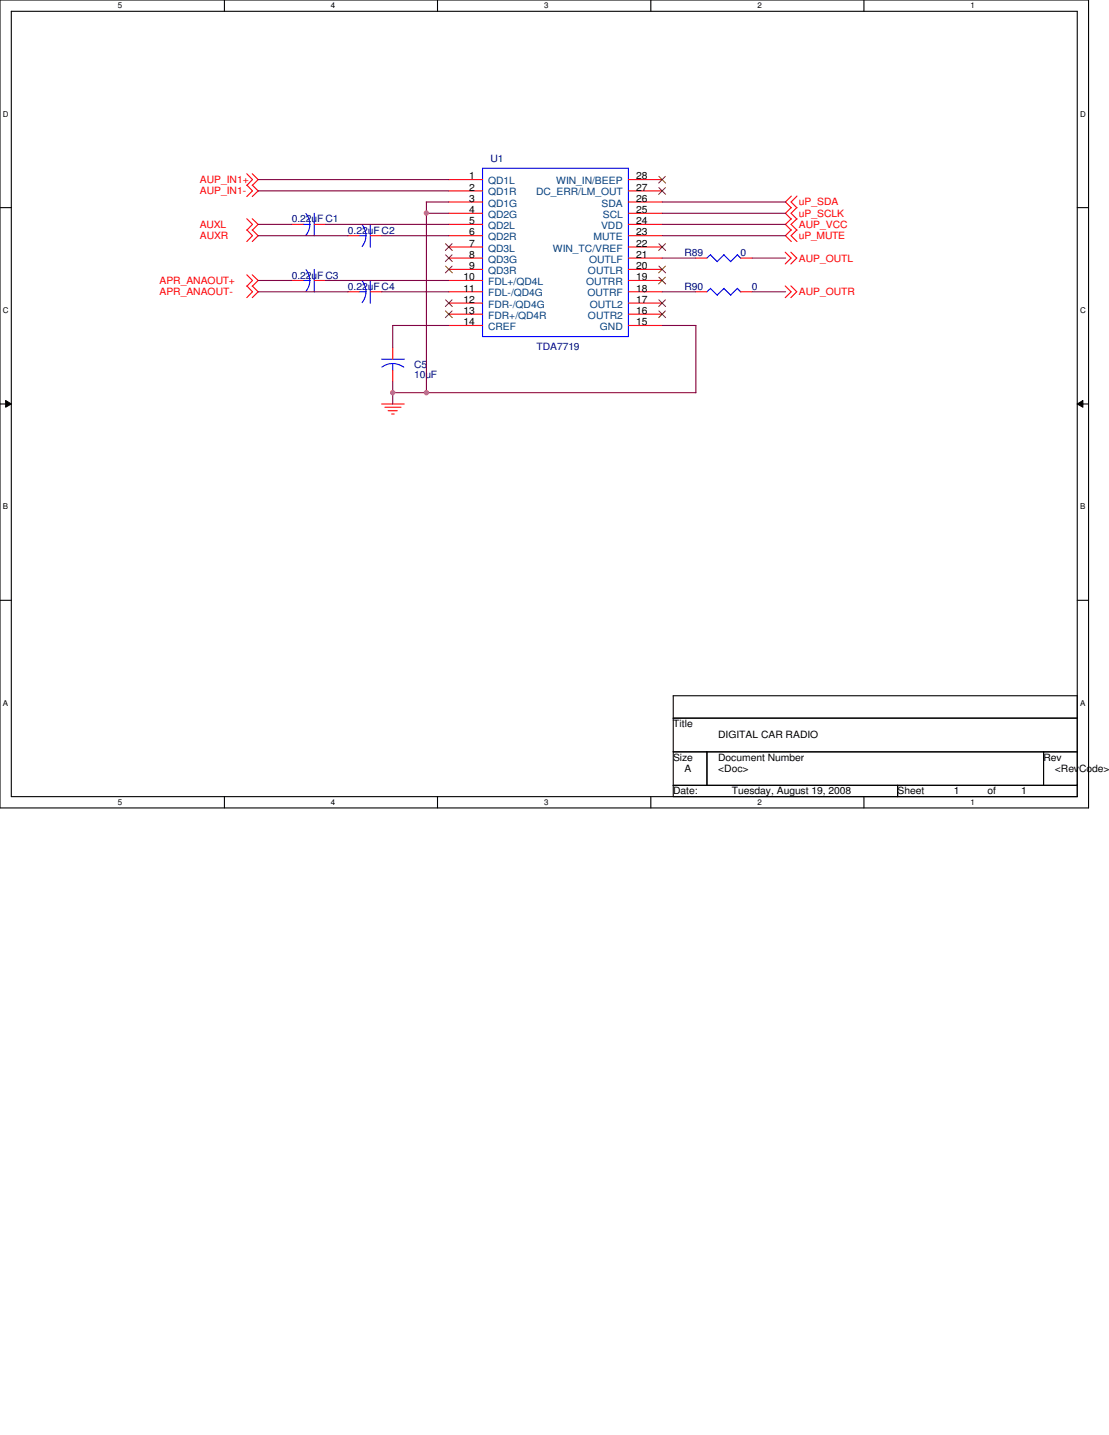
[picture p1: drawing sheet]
<svg xmlns="http://www.w3.org/2000/svg" width="216mm" height="279mm" viewBox="0 0 216 279" stroke-linecap="round" stroke-linejoin="round" font-family="sans-serif">
<path d="M0 0h211.9v157.3h-211.9zM2.2 2.2h207.5v152.9h-207.5z" fill="none" stroke="#000" stroke-width=".21"/>
<g fill="#fff">
<path d="M22.9 .3h.9v1.7h-.9z"/>
<path d="M22.9 155.4h.9v1.7h-.9z"/>
</g>
<path d="M43.7 0v2.2M43.7 155.1v2.2" fill="none" stroke="#000" stroke-width=".21"/>
<g fill="#fff">
<path d="M64.4 .3h.9v1.7h-.9z"/>
<path d="M64.4 155.4h.9v1.7h-.9z"/>
</g>
<path d="M85.2 0v2.2M85.2 155.1v2.2" fill="none" stroke="#000" stroke-width=".21"/>
<g fill="#fff">
<path d="M105.9 .3h.9v1.7h-.9z"/>
<path d="M105.9 155.4h.9v1.7h-.9z"/>
</g>
<path d="M126.7 0v2.2M126.7 155.1v2.2" fill="none" stroke="#000" stroke-width=".21"/>
<g fill="#fff">
<path d="M147.4 .3h.9v1.7h-.9z"/>
<path d="M147.4 155.4h.9v1.7h-.9z"/>
</g>
<path d="M168.2 0v2.2M168.2 155.1v2.2" fill="none" stroke="#000" stroke-width=".21"/>
<g fill="#fff">
<path d="M188.9 .3h.9v1.7h-.9z"/>
<path d="M188.9 155.4h.9v1.7h-.9z"/>
<path d="M.6 21.3h1.1v1.7h-1.1z"/>
<path d="M210.3 21.3h1.1v1.7h-1.1z"/>
<path d="M.6 59.5h1.1v1.8h-1.1z"/>
<path d="M210.3 59.5h1.1v1.8h-1.1z"/>
</g>
<path d="M0 40.4h2.2M209.7 40.4h2.2" fill="none" stroke="#000" stroke-width=".21"/>
<g fill="#fff">
<path d="M.6 97.7h1v1.8h-1z"/>
<path d="M210.3 97.7h1v1.8h-1z"/>
</g>
<path d="M0 78.7h2.2M209.7 78.7h2.2" fill="none" stroke="#000" stroke-width=".21"/>
<path d="M1.1 78l1.1 .7-1.1 .6zM209.7 78.7l1.1-.7v1.3z" fill="#000"/>
<path d="M1.1 78l1.1 .7-1.1 .6zM209.7 78.7l1.1-.7v1.3z" fill="none" stroke="#000" stroke-width=".19"/>
<g fill="#fff">
<path d="M.6 136h.9v1.7h-.9z"/>
<path d="M210.3 136h.9v1.7h-.9z"/>
</g>
<path d="M0 116.9h2.2M209.7 116.9h2.2M131.1 135.5h78.6v19.6h-78.6zM131.1 139.8h78.6M131.1 146.4h78.6M131.1 152.9h78.6M137.6 146.4v6.5M174.8 152.9v2.2M203.2 146.4v6.5" fill="none" stroke="#000" stroke-width=".21"/>
<g fill="none" stroke="#f00" stroke-width=".21">
<path d="M48 36l1.1 1.2-1.1 1.1M48 33.8l1.1 1.2-1.1 1.1M49.1 36l1.1 1.2-1.1 1.1M49.1 33.8l1.1 1.2-1.1 1.1M87.4 35h6.5M87.4 37.2h6.5M87.4 39.3h6.5M122.3 35h6.6M122.3 37.2h6.6M122.3 39.3h6.6M154.1 38.2l-1.2 1.1 1.2 1.2M155.2 38.2l-1.2 1.1 1.2 1.2"/>
<path d="M48 53.5l1.1 1.1-1.1 1.2M48 42.6l1.1 1.1-1.1 1.1M48 55.7l1.1 1.1-1.1 1.2M48 44.7l1.1 1.2-1.1 1.1M49.1 53.5l1.1 1.1-1.1 1.2M49.1 42.6l1.1 1.1-1.1 1.1M49.1 55.7l1.1 1.1-1.1 1.2M49.1 44.7l1.1 1.2-1.1 1.1M56.8 43.7h2.2M56.8 54.6h2.2M61.2 43.7h2.2M61.2 54.6h2.2"/>
<path d="M67.7 56.8h2.2M67.7 45.9h2.2M72.1 56.8h2.2M72.1 45.9h2.2M87.4 50.2h6.5M87.4 56.8h6.5M87.4 43.7h6.5M87.4 45.9h6.5M87.4 41.5h6.5M87.4 48.1h6.5M87.4 52.5h6.5M87.4 54.6h6.5"/>
<path d="M87.4 59h6.5M122.3 50.2h6.6M122.3 56.8h6.6M122.3 43.7h6.6M122.3 45.9h6.6M122.3 41.5h6.6M122.3 48.1h6.6M122.3 52.5h6.6M122.3 54.6h6.6M122.3 59h6.6M135.5 50.2h2.1M135.5 56.8h2.1"/>
<path d="M144.2 50.2h2.2M144.2 56.8h2.2M152.9 55.7l1.1 1.1-1.1 1.2M152.9 49.1l1.1 1.1-1.1 1.2M154 55.7l1.1 1.1-1.1 1.2M154 49.1l1.1 1.1-1.1 1.2M154.1 44.7l-1.2 1.2 1.2 1.1M154.1 42.6l-1.2 1.1 1.2 1.1M154.1 40.4l-1.2 1.1 1.2 1.2M155.2 44.7l-1.2 1.2 1.2 1.1M155.2 42.6l-1.2 1.1 1.2 1.1M155.2 40.4l-1.2 1.1 1.2 1.2"/>
<path d="M74.3 78.7h4.4M74.9 79.3h3.2M75.6 80h1.7M76.5 67.7v2.2M76.5 72.1v2.2M87.4 61.2h6.5M87.4 63.4h6.5M122.3 61.2h6.6M122.3 63.4h6.6M76.2 80.6h.6"/>
</g>
<g fill="none" stroke="#00f" stroke-width=".21">
<path d="M93.9 32.8h28.4v32.7h-28.4zM59 43.7h1.3M59 54.6h1.3M59.6 41.6l.4 .7 .3 1.4M59.6 52.5l.4 .8 .3 1.3M60.3 43.7l-.1 .9-.6 1.2M60.3 54.6l-.1 .9-.6 1.2M61.2 41.5v4.4M61.2 52.5v4.4M69.9 45.9h1.3M69.9 56.8h1.3M70.5 43.7l.6 1.3 .1 .9"/>
<path d="M70.5 54.7l.6 1.2 .1 .9M71.2 45.9l-.1 .9-.6 1.2M71.2 56.8l-.1 .9-.6 1.2M72.1 43.7v4.4M72.1 54.6v4.5M138.3 49.6l1.4 1.4M138.3 56.2l1.4 1.3M138.3 49.6l-.7 .6M138.3 56.1l-.7 .7M139.6 50.9l1.4-1.3 1.3 1.4M140.9 56.2l1.4 1.3M141 56.1l-1.4 1.3"/>
<path d="M143.6 56.2l.6 .7M143.6 56.1l-1.4 1.3M144.2 50.3l-.6-.7-1.4 1.3M74.3 69.9h4.4M76.5 70.8l1.3 .2 .8 .5M76.5 70.8l-1 .1-1.2 .6M76.5 70.8v1.3"/>
</g>
<g fill="none" stroke="#804000" stroke-width=".19">
<path d="M128.3 36.5l1.3 1.3M128.3 34.3l1.3 1.3M129.5 36.5l-1.3 1.3M129.5 34.3l-1.3 1.3M86.7 47.5l1.4 1.3M86.7 49.6l1.4 1.3M86.7 51.8l1.4 1.3M86.7 58.4l1.4 1.3M88 47.5l-1.3 1.3M88 49.6l-1.3 1.3M88 51.8l-1.3 1.3M88 58.4l-1.3 1.3"/>
<path d="M128.3 58.4l1.3 1.3M128.3 54l1.3 1.3M128.3 51.8l1.3 1.3M128.3 47.5l1.3 1.3M129.5 58.4l-1.3 1.3M129.5 54l-1.3 1.3M129.5 51.8l-1.3 1.3M129.5 47.5l-1.3 1.3M86.7 60.5l1.4 1.3M88 60.5l-1.3 1.3M128.3 60.5l1.3 1.3M129.5 60.5l-1.3 1.3"/>
</g>
<g fill="none" stroke="#800040" stroke-width=".21">
<path d="M50.2 37.2h37.2M50.2 35h37.2M83 39.3h4.4M83 39.3v37.2M128.9 39.3h24.1M50.2 54.6h6.7M50.2 56.8h17.6M50.2 45.9h17.6M50.2 43.7h6.7M63.4 54.6h24M63.4 43.7h24M74.3 56.8h13.1"/>
<path d="M74.3 45.9h13.1M83 41.5h4.4M128.9 56.8h6.6M128.9 50.2h6.6M128.9 45.9h24.1M128.9 41.5h24.1M128.9 43.7h24.1M146.4 56.8h6.6M146.4 50.2h6.6M76.4 76.5h59.1M76.5 74.3v4.4M87.4 63.4h-10.9v4.4"/>
<path d="M128.9 63.4h6.6M135.5 63.4v13.1"/>
</g>
<circle cx="83" cy="76.4" r=".43" fill="#f0f"/>
<circle cx="83" cy="76.4" r=".43" fill="none" stroke="#f0f" stroke-width=".21"/>
<circle cx="76.5" cy="76.4" r=".43" fill="#f0f"/>
<circle cx="76.5" cy="76.4" r=".43" fill="none" stroke="#f0f" stroke-width=".21"/>
<circle cx="83" cy="41.5" r=".43" fill="#f0f"/>
<circle cx="83" cy="41.5" r=".43" fill="none" stroke="#f0f" stroke-width=".21"/>
<g font-size="1.9" fill="#f00">
<text x="38.9" y="35.6">AUP_IN1+</text>
<text x="38.9" y="37.8">AUP_IN1-</text>
<text x="155.5" y="40">uP_SDA</text>
<text x="38.9" y="44.4">AUXL</text>
<text x="38.9" y="46.6">AUXR</text>
<text x="155.5" y="46.6">uP_MUTE</text>
<text x="155.5" y="44.4">AUP_VCC</text>
<text x="155.5" y="42.2">uP_SCLK</text>
<text x="155.5" y="50.9">AUP_OUTL</text>
<text x="31" y="55.3">APR_ANAOUT+</text>
<text x="31" y="57.5">APR_ANAOUT-</text>
<text x="155.5" y="57.5">AUP_OUTR</text>
</g>
<g font-size="1.9">
<text x="91.3" y="34.9">1</text>
<text x="123.9" y="34.9">28</text>
<text x="91.3" y="37.1">2</text>
<text x="91.3" y="39.3">3</text>
<text x="91.3" y="41.5">4</text>
<text x="123.9" y="41.5">25</text>
<text x="123.9" y="39.3">26</text>
<text x="123.9" y="37.1">27</text>
<text x="91.3" y="43.6">5</text>
<text x="91.3" y="45.8">6</text>
<text x="123.9" y="45.8">23</text>
<text x="123.9" y="43.6">24</text>
<text x="91.3" y="48">7</text>
<text x="91.3" y="50.2">8</text>
<text x="91.3" y="52.4">9</text>
<text x="123.9" y="52.4">20</text>
<text x="123.9" y="50.2">21</text>
<text x="123.9" y="48">22</text>
<text x="90.2" y="54.6">10</text>
<text x="90.2" y="56.8">11</text>
<text x="90.2" y="59">12</text>
<text x="123.9" y="59">17</text>
<text x="123.9" y="56.8">18</text>
<text x="123.9" y="54.6">19</text>
<text x="90.2" y="61.1">13</text>
<text x="90.2" y="63.3">14</text>
<text x="123.9" y="63.3">15</text>
<text x="123.9" y="61.1">16</text>
<text x="131.1" y="141.6">Title</text>
<text x="139.8" y="143.8">DIGITAL CAR RADIO</text>
<text x="131.1" y="148.2">Size</text>
<text x="139.8" y="148.2">Document Number</text>
<text x="203.2" y="148.2">Rev</text>
<text x="131.1" y="154.7">Date:</text>
<text x="133.3" y="150.3">A</text>
<text x="139.8" y="150.3">&lt;Doc&gt;</text>
<text x="142.5" y="154.7">Tuesday, August 19, 2008</text>
<text x="174.8" y="154.7">Sheet</text>
<text x="185.7" y="154.7">1</text>
<text x="192.2" y="154.7">of</text>
<text x="198.8" y="154.7">1</text>
<text x="205.4" y="150.3">&lt;RevCode&gt;</text>
</g>
<g font-size="1.9" fill="#004080">
<text x="95" y="35.9">QD1L</text>
<text x="108.3" y="35.9">WIN_IN/BEEP</text>
<text x="95" y="38.1">QD1R</text>
<text x="95" y="40.2">QD1G</text>
<text x="104.4" y="38.1">DC_ERR/LM_OUT</text>
<text x="117.1" y="40.2">SDA</text>
<text x="95" y="42.4">QD2G</text>
<text x="95" y="44.6">QD2L</text>
<text x="95" y="46.8">QD2R</text>
<text x="115.5" y="46.8">MUTE</text>
<text x="117" y="44.6">VDD</text>
<text x="117.3" y="42.4">SCL</text>
<text x="95" y="49">QD3L</text>
<text x="95" y="51.1">QD3G</text>
<text x="95" y="53.3">QD3R</text>
<text x="107.7" y="49">WIN_TC/VREF</text>
<text x="114.5" y="53.3">OUTLR</text>
<text x="114.7" y="51.1">OUTLF</text>
<text x="95" y="55.5">FDL+/QD4L</text>
<text x="95" y="57.7">FDL-/QD4G</text>
<text x="95" y="59.9">FDR-/QD4G</text>
<text x="114.1" y="55.5">OUTRR</text>
<text x="114.3" y="57.7">OUTRF</text>
<text x="114.8" y="59.9">OUTL2</text>
<text x="95" y="62.1">FDR+/QD4R</text>
<text x="95" y="64.3">CREF</text>
<text x="114.5" y="62.1">OUTR2</text>
<text x="116.8" y="64.3">GND</text>
</g>
<g font-size="1.9" fill="#000080">
<text x="95.5" y="31.5">U1</text>
<text x="56.8" y="43.3">0.22uF C1</text>
<text x="67.7" y="45.5">0.22uF C2</text>
<text x="133.3" y="49.9">R89</text>
<text x="144.2" y="49.9">0</text>
<text x="56.8" y="54.2">0.22uF C3</text>
<text x="67.7" y="56.4">0.22uF C4</text>
<text x="133.3" y="56.4">R90</text>
<text x="146.4" y="56.4">0</text>
<text x="80.6" y="71.7">C5</text>
<text x="104.4" y="68.2">TDA7719</text>
<text x="80.6" y="73.7">10uF</text>
</g>
<g font-size="1.6">
<text x="22.9" y="1.7">5</text>
<text x="64.4" y="1.7">4</text>
<text x="105.9" y="1.7">3</text>
<text x="147.4" y="1.7">2</text>
<text x="188.9" y="1.7">1</text>
<text x=".6" y="22.7">D</text>
<text x="210.3" y="22.7">D</text>
<text x=".6" y="60.9">C</text>
<text x="210.3" y="60.9">C</text>
<text x=".6" y="99.1">B</text>
<text x="210.3" y="99.1">B</text>
<text x=".6" y="137.4">A</text>
<text x="210.3" y="137.4">A</text>
<text x="22.9" y="156.8">5</text>
<text x="64.4" y="156.8">4</text>
<text x="105.9" y="156.8">3</text>
<text x="147.4" y="156.8">2</text>
<text x="188.9" y="156.8">1</text>
</g>
</svg>
